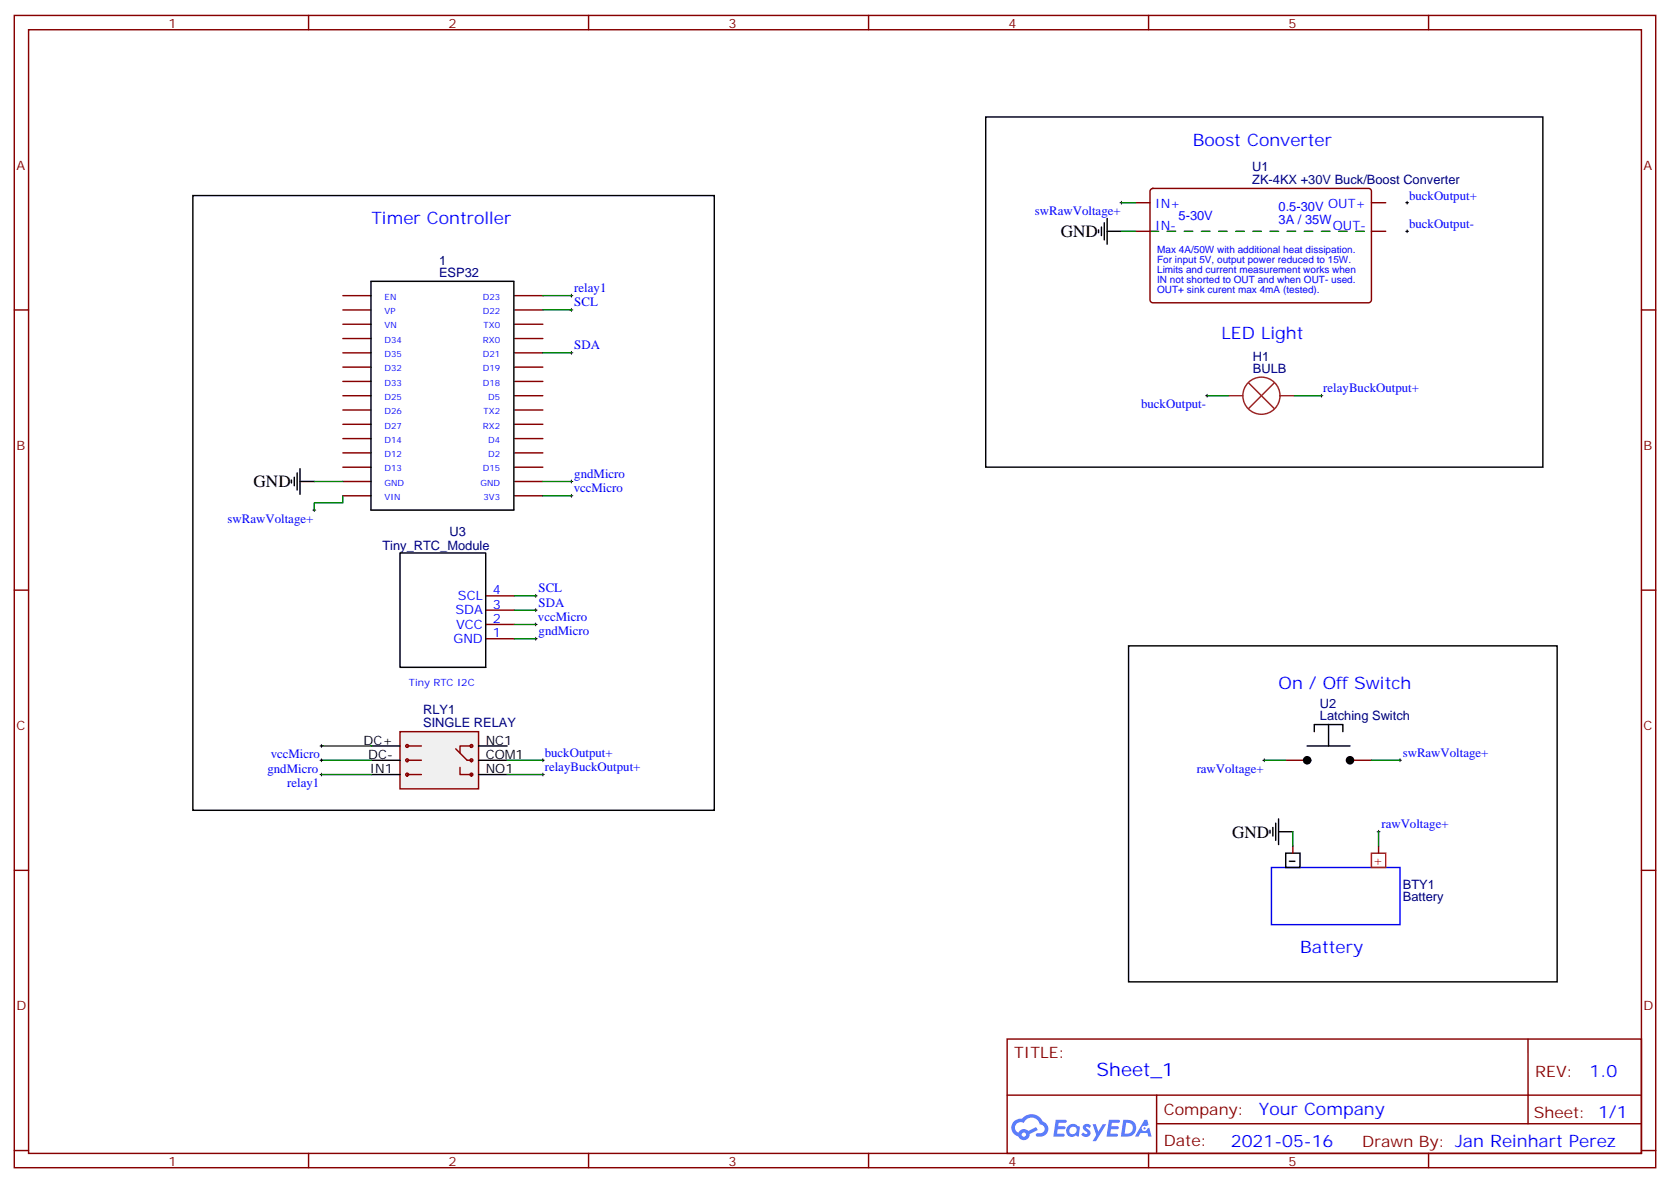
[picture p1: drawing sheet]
<svg xmlns="http://www.w3.org/2000/svg" width="412mm" height="292mm" viewBox="0 0 412 292" stroke-linecap="round" stroke-linejoin="round" font-family="sans-serif">
<g fill="none" stroke="#870000" stroke-width=".35">
<path d="M3.5 3.8h405.4v284.3h-405.4zM7.1 7.3h398.2v277.3h-398.2zM76.2 3.8v3.5M145.3 3.8v3.5M214.5 3.8v3.5M283.6 3.8v3.5M352.8 3.8v3.5M3.5 76.5h3.6M405.3 76.5h3.6M3.5 145.6h3.6M405.3 145.6h3.6M3.5 214.8h3.6"/>
<path d="M405.3 214.8h3.6M248.7 256.4h156.6v28.2h-156.6zM377.3 256.4v20.9M248.7 270.2h156.5M285.6 277.3h119.6M285.6 270.2v14.2M3.5 283.9h3.6M76.2 284.6v3.5M145.3 284.6v3.5M214.5 284.6v3.5M283.6 284.6v3.5M352.8 284.6v3.5"/>
<path d="M405.3 283.9h3.6"/>
</g>
<g fill="#5487ff">
<path d="M267.7 277.6a1.22 1.22 0 0 1 1.7 .2l-.4 .6a.47 .47 0 0 0-.3-.4 .47 .47 0 0 0-.5 .2v.1a1.3 1.3 0 0 1 1 1.7 1.39 1.39 0 0 1-2.2 0l.5-.6 .7 .5a.29 .29 0 0 0 .3-.3 .29 .29 0 0 0-.2-.3 1.04 1.04 0 0 1-.6-1.7z"/>
<path d="M260.7 276.3h2.4a.37 .37 0 0 1 .3 .4 .37 .37 0 0 1-.3 .4h-1.7l-.1 .8h1.5l.3 .4-.3 .4h-1.6l-.2 1.1h1.6a.36 .36 0 0 1 .3 .3 .36 .36 0 0 1-.3 .4h-2.5z"/>
<path d="M273.8 276.3h2.4a.37 .37 0 0 1 .4 .4 .37 .37 0 0 1-.4 .4h-1.6l-.2 .8h1.6l.3 .4-.4 .4h-1.6l-.1 1.1h1.5a.36 .36 0 0 1 .4 .3 .36 .36 0 0 1-.4 .4h-2.4z"/>
<path d="M282.6 276.3h.7l.3 1.3-.6 .3a.69 .69 0 0 0-1 .3 .69 .69 0 0 0 .4 .9 .69 .69 0 0 0 .9-.6l.5-.2 .6 2.2h-.8l-.2-.9h-1.8l-.5 .9h-.8z"/>
<path d="M269.8 277.4h.8l.6 1.8 1.1-1.8h.9l-2.6 4.2h-.8l.9-1.5z"/>
<path d="M277.4 276.3l-.6 4.2h1.3a2.11 2.11 0 0 0 2.5-2.1 2.11 2.11 0 0 0-2.5-2.1zM278.1 277.1a1.39 1.39 0 0 1 1.7 1.4 1.39 1.39 0 0 1-1.8 1.3h-.3z"/>
<path d="M263.7 277.9a1.47 1.47 0 0 0-.1 2.1 1.47 1.47 0 0 0 2.1 .2l.7 .3 .3-2.3-.2-.3h-.4a1.49 1.49 0 0 0-2.4 0zM264.4 278.3a.92 .92 0 0 1 1.5 .5 .92 .92 0 0 1-1.3 1.1 .9 .9 0 0 1-.2-1.6z"/>
<path d="M250.4 276.7a2.18 2.18 0 0 0 1.1 3.7 1.44 1.44 0 0 0 1.6 .9 1.44 1.44 0 0 0 1.2-1.4l2-1.1-.5-.7-1.9 1a1.47 1.47 0 0 0-2.4 .4 1.39 1.39 0 0 1-.7-1.9 1.39 1.39 0 0 1 2-.5 2.12 2.12 0 0 1 2.2-1.3 2.12 2.12 0 0 1 1.9 1.7 1.07 1.07 0 0 1 1.1 1 1.07 1.07 0 0 1-1 1.1h-.7a.43 .43 0 0 0-.5 .4 .43 .43 0 0 0 .4 .5 1.98 1.98 0 0 0 2.5-1.2 1.98 1.98 0 0 0-1.2-2.6 2.98 2.98 0 0 0-5.1-.6l-1.1 .1zM252.3 280a.55 .55 0 0 1 1.1 0 .55 .55 0 0 1-1.1 0z"/>
<circle cx="282.6" cy="278.4" r=".26"/>
</g>
<path d="M284 57.1h54.7" fill="none" stroke="#060" stroke-width=".35" stroke-dasharray="2.1 2.1"/>
<g fill="none" stroke="#870000" stroke-width=".35">
<path d="M280.5 50h3.5M280.5 57.1h3.5M284.2 46.7l.5-.2h53.3a.71 .71 0 0 1 .7 .7v26.8a.76 .76 0 0 1-.7 .7h-53.3a.76 .76 0 0 1-.7-.7v-26.8zM338.7 50h3.5M338.7 57.1h3.5M84.7 73h6.9M84.7 76.5h6.9M127.1 73h7M127.1 76.5h7M84.7 80h6.9M84.7 83.5h6.9M84.7 87.1h6.9"/>
<path d="M84.7 90.6h6.9M84.7 94.1h6.9M84.7 97.6h6.9M127.1 80h7M127.1 83.5h7M127.1 87.1h7M127.1 90.6h7M127.1 94.1h7M127.1 97.6h7M84.7 101.2h6.9M84.7 104.7h6.9M84.7 108.2h6.9"/>
<path d="M84.7 111.8h6.9M84.7 115.3h6.9M84.7 118.8h6.9M127.1 101.2h7M127.1 104.7h7M127.1 108.2h7M127.1 111.8h7M127.1 115.3h7M127.1 118.8h7M84.7 122.3h6.9M127.1 122.3h7"/>
</g>
<path d="M91.6 69.4h35.3v56.5h-35.3z" fill="none" stroke="#000" stroke-width=".35"/>
<path d="M98.8 180.6h19.4v14.1h-19.4z" fill="#f0f0f0" stroke="#870000" stroke-width=".35"/>
<g fill="none" stroke="#000" stroke-width=".35">
<path d="M243.4 28.9h137.6v86.4h-137.6zM47.6 48.3h128.8v151.7h-128.8zM271.3 56.7v.7M272 56v2.1M272.7 55v4.2M273.4 57.1h3.5M273.4 53.9v6.4M72 118.5v.7M72.7 117.8v2.1M73.4 116.7v4.2M74.1 118.8h3.5M74.1 115.6v6.4"/>
<path d="M98.8 136.5h21.1v28.2h-21.1zM278.7 159.4h105.8v82.9h-105.8zM328.1 178.8v5.3M91.7 184.1h7.1M91.7 191.1h7.1M91.7 187.6h7.1M118.2 184.1h7M118.2 191.1h7M118.2 187.6h7M322.8 184.1h10.6M324.6 180.6v-1.8h7v1.8M313.6 204.9v.7"/>
<path d="M314.3 204.2v2.1M315 203.1v4.3M315.7 205.2h3.6M315.7 202.1v6.3M317.5 210.5h3.5v3.6h-3.5z"/>
</g>
<g fill="none" stroke="#870000" stroke-width=".35">
<path d="M119.9 157.6h7.1M119.9 154.1h7.1M119.9 150.6h7.1M119.9 147h7.1M100.5 184.1h3.6M100.5 187.6h3.6M100.5 191.1h3.6M112.5 184.8l2.9 2.8h1M113.6 189.4v1.7h2.8M116.4 184.1h-2.8v1.7M317.5 187.6h5.3M333.4 187.6h5.3"/>
<path d="M319.3 208.8v1.7M340.4 208.8v1.7"/>
<circle cx="100.5" cy="187.6" r=".35"/>
<circle cx="100.5" cy="191.1" r=".35"/>
<circle cx="100.5" cy="184.1" r=".35"/>
<circle cx="116.4" cy="184.1" r=".35"/>
<circle cx="116.4" cy="187.6" r=".35"/>
<circle cx="116.4" cy="191.1" r=".35"/>
</g>
<g fill="#000" stroke="#000" stroke-width=".71">
<circle cx="322.8" cy="187.6" r=".71"/>
<circle cx="333.4" cy="187.6" r=".71"/>
</g>
<path d="M314 214.1h31.7v14.1h-31.7z" fill="none" stroke="#00f" stroke-width=".35"/>
<path d="M338.7 210.5h3.5v3.6h-3.5z" fill="none" stroke="#f00" stroke-width=".35"/>
<g fill="none" stroke="#000" stroke-width=".25">
<path d="M276.6 50h.7M276.9 49.7v.7M347.1 50h.7M347.1 57.1h.7M347.5 49.7v.7M347.5 56.7v.7M140.8 73h.7M140.8 76.5h.7M141.1 72.6v.7M141.1 76.1v.7M140.8 87.1h.7M141.1 86.7v.7"/>
<path d="M297.7 97.6h.7M298.1 97.3v.7M326 97.6h.7M326.3 97.3v.7M140.8 118.8h.7M141.1 118.5v.7M77.3 125.9h.7M77.6 125.5v.7M140.8 122.3h.7M141.1 122v.7M131.9 154.1h.7M131.9 157.6h.7"/>
<path d="M131.9 150.6h.7M131.9 147h.7M132.3 146.7v.7M132.3 150.2v.7M132.3 153.7v.7M132.3 157.3v.7M79 187.6h.7M79 184.1h.7M79 191.1h.7M79.4 183.7v.7M79.4 187.3v.7M79.4 190.8v.7"/>
<path d="M133.7 187.6h.7M133.7 191.1h.7M134.1 187.3v.7M134.1 190.8v.7M311.9 187.6h.7M312.2 187.3v.7M345.4 187.6h.7M345.7 187.3v.7M340.1 205.2h.7M340.4 204.9v.7"/>
</g>
<g fill="none" stroke="#008700" stroke-width=".35">
<path d="M276.9 50h3.6M276.9 57.1h3.6M134.1 73h7M134.1 76.5h7M134.1 87.1h7M298.1 97.6h5.3M319.6 97.6h6.7M77.6 118.8h7.1M134.1 118.8h7M84.7 122.3v1.8h-7.1v1.8M134.1 122.3h7M127 154.1h5.3"/>
<path d="M127 157.6h5.3M127 147h5.3M127 150.6h5.3M79.4 187.6h12.3M79.4 184.1h12.3M79.4 191.1h12.3M125.2 187.6h8.9M125.2 191.1h8.9M312.2 187.6h5.3M338.7 187.6h7M319.3 205.2v3.6M340.4 205.2v3.6"/>
</g>
<g fill="none" stroke="#8c2424" stroke-width=".35">
<path d="M303.4 97.6h3.5M308.3 94.5l6.4 6.3M314.7 94.5l-6.4 6.3M316.1 97.6h3.5"/>
<circle cx="311.5" cy="97.6" r="4.6"/>
</g>
<text font-size="5.6" x="317.9" y="214.1">-</text>
<text font-size="4.6" fill="#00f" x="270.8" y="265.4">Sheet_1</text>
<g font-size="4.2" fill="#00f">
<text x="294.6" y="35.9">Boost Converter</text>
<text x="91.7" y="55.3">Timer Controller</text>
<text x="301.6" y="83.5">LED Light</text>
<text x="315.7" y="170">On / Off Switch</text>
<text x="321" y="235.2">Battery</text>
<text x="392.5" y="265.7">1.0</text>
<text x="310.9" y="275.2">Your Company</text>
<text x="304" y="283">2021-05-16</text>
</g>
<g font-size="4.2">
<text x="261.9" y="58.5">GND</text>
<text x="62.6" y="120.3">GND</text>
<text x="304.3" y="206.7">GND</text>
</g>
<g font-size="3.9" fill="#800">
<text x="250.5" y="261">TITLE:</text>
<text x="379.1" y="265.7">REV:</text>
<text x="287.4" y="275.2">Company:</text>
<text x="378.7" y="275.8">Sheet: 1/1</text>
<text x="287.4" y="282.9">Date:</text>
<text x="336.4" y="282.9">Drawn By: Jan Reinhart Perez</text>
</g>
<g font-size="3.2" fill="#800">
<text x="41.6" y="6.8">1</text>
<text x="110.8" y="6.8">2</text>
<text x="179.9" y="6.8">3</text>
<text x="249.1" y="6.8">4</text>
<text x="318.2" y="6.8">5</text>
<text x="4.1" y="41.9">A</text>
<text x="405.9" y="41.9">A</text>
<text x="4.1" y="111.1">B</text>
<text x="405.9" y="111.1">B</text>
<text x="4.1" y="180.2">C</text>
<text x="405.9" y="180.2">C</text>
<text x="4.1" y="249.3">D</text>
<text x="405.9" y="249.3">D</text>
<text x="41.6" y="287.6">1</text>
<text x="110.8" y="287.6">2</text>
<text x="179.9" y="287.6">3</text>
<text x="249.1" y="287.6">4</text>
<text x="318.2" y="287.6">5</text>
</g>
<g font-size="3.2" fill="#000080">
<text x="309.2" y="45.4">ZK-4KX +30V Buck/Boost Converter</text>
<text x="309.2" y="42.3">U1</text>
<text x="108.4" y="65.4">1</text>
<text x="108.4" y="68.4">ESP32</text>
<text x="309.4" y="89.1">H1</text>
<text x="309.4" y="92">BULB</text>
<text x="94.4" y="135.8">Tiny_RTC_Module</text>
<text x="111" y="132.2">U3</text>
<text x="104.5" y="179.5">SINGLE RELAY</text>
<text x="104.5" y="176.3">RLY1</text>
<text x="326" y="177.7">Latching Switch</text>
<text x="326" y="174.8">U2</text>
<text x="346.4" y="219.3">BTY1</text>
<text x="346.4" y="222.2">Battery</text>
</g>
<g font-size="3.2" fill="#00f">
<text x="255.6" y="53.1">swRawVoltage+</text>
<text x="285.3" y="51.4">IN+</text>
<text x="315.7" y="52.1">0.5-30V OUT+</text>
<text x="348" y="49.2">buckOutput+</text>
<text x="285.3" y="56.7">IN-</text>
<text x="291" y="54.3">5-30V</text>
<text x="315.7" y="55.3">3A / 35W</text>
<text x="329.1" y="56.7">OUT-</text>
<text x="348" y="56.3">buckOutput-</text>
<text x="141.8" y="72.1">relay1</text>
<text x="141.8" y="75.6">SCL</text>
<text x="141.8" y="86.2">SDA</text>
<text x="281.8" y="100.7">buckOutput-</text>
<text x="326.8" y="96.9">relayBuckOutput+</text>
<text x="141.8" y="117.9">gndMicro</text>
<text x="141.7" y="121.5">vccMicro</text>
<text x="56.2" y="129">swRawVoltage+</text>
<text x="113.1" y="148.1">SCL</text>
<text x="121.7" y="146.7">4</text>
<text x="133" y="149.7">SDA</text>
<text x="133" y="146.2">SCL</text>
<text x="112.5" y="151.6">SDA</text>
<text x="112.6" y="155.2">VCC</text>
<text x="121.7" y="153.7">2</text>
<text x="121.7" y="150.2">3</text>
<text x="132.8" y="153.3">vccMicro</text>
<text x="112" y="158.7">GND</text>
<text x="121.7" y="157.3">1</text>
<text x="133" y="156.7">gndMicro</text>
<text x="66" y="190.8">gndMicro</text>
<text x="66.8" y="187.2">vccMicro</text>
<text x="134.5" y="186.8">buckOutput+</text>
<text x="134.5" y="190.3">relayBuckOutput+</text>
<text x="295.5" y="190.7">rawVoltage+</text>
<text x="346.4" y="186.8">swRawVoltage+</text>
<text x="70.9" y="194.3">relay1</text>
<text x="341.1" y="204.4">rawVoltage+</text>
</g>
<g font-size="3.2">
<text x="89.8" y="183.7">DC+</text>
<text x="119.9" y="183.7">NC1</text>
<text x="90.9" y="187.3">DC-</text>
<text x="91.3" y="190.8">IN1</text>
<text x="119.9" y="187.3">COM1</text>
<text x="119.9" y="190.8">NO1</text>
</g>
<text font-size="3.2" fill="#f00" x="339" y="213.4">+</text>
<g font-size="2.5" fill="#00f">
<text x="285.8" y="62.4">Max 4A/50W with additional heat dissipation.</text>
<text x="285.8" y="64.8">For input 5V, output power reduced to 15W.</text>
<text x="285.8" y="67.3">Limits and current measurement works when</text>
<text x="285.8" y="69.8">IN not shorted to OUT and when OUT- used.</text>
<text x="285.8" y="72.2">OUT+ sink curent max 4mA (tested).</text>
<text x="101" y="169.2">Tiny RTC I2C</text>
</g>
<g font-size="2.1" fill="#00f">
<text x="95" y="74">EN</text>
<text x="95" y="77.5">VP</text>
<text x="119.2" y="74">D23</text>
<text x="119.2" y="77.5">D22</text>
<text x="95" y="81.1">VN</text>
<text x="119.4" y="81.1">TX0</text>
<text x="95" y="84.6">D34</text>
<text x="95" y="88.1">D35</text>
<text x="119.2" y="88.1">D21</text>
<text x="119.3" y="84.6">RX0</text>
<text x="95" y="91.6">D32</text>
<text x="95" y="95.2">D33</text>
<text x="119.2" y="91.6">D19</text>
<text x="119.2" y="95.2">D18</text>
<text x="95" y="98.7">D25</text>
<text x="120.6" y="98.7">D5</text>
<text x="95" y="102.2">D26</text>
<text x="95" y="105.7">D27</text>
<text x="119.3" y="105.7">RX2</text>
<text x="119.4" y="102.2">TX2</text>
<text x="95" y="109.3">D14</text>
<text x="95" y="112.8">D12</text>
<text x="120.6" y="109.3">D4</text>
<text x="120.6" y="112.8">D2</text>
<text x="95" y="116.3">D13</text>
<text x="95" y="119.9">GND</text>
<text x="118.7" y="119.9">GND</text>
<text x="119.2" y="116.3">D15</text>
<text x="95" y="123.4">VIN</text>
<text x="119.4" y="123.4">3V3</text>
</g>
</svg>
